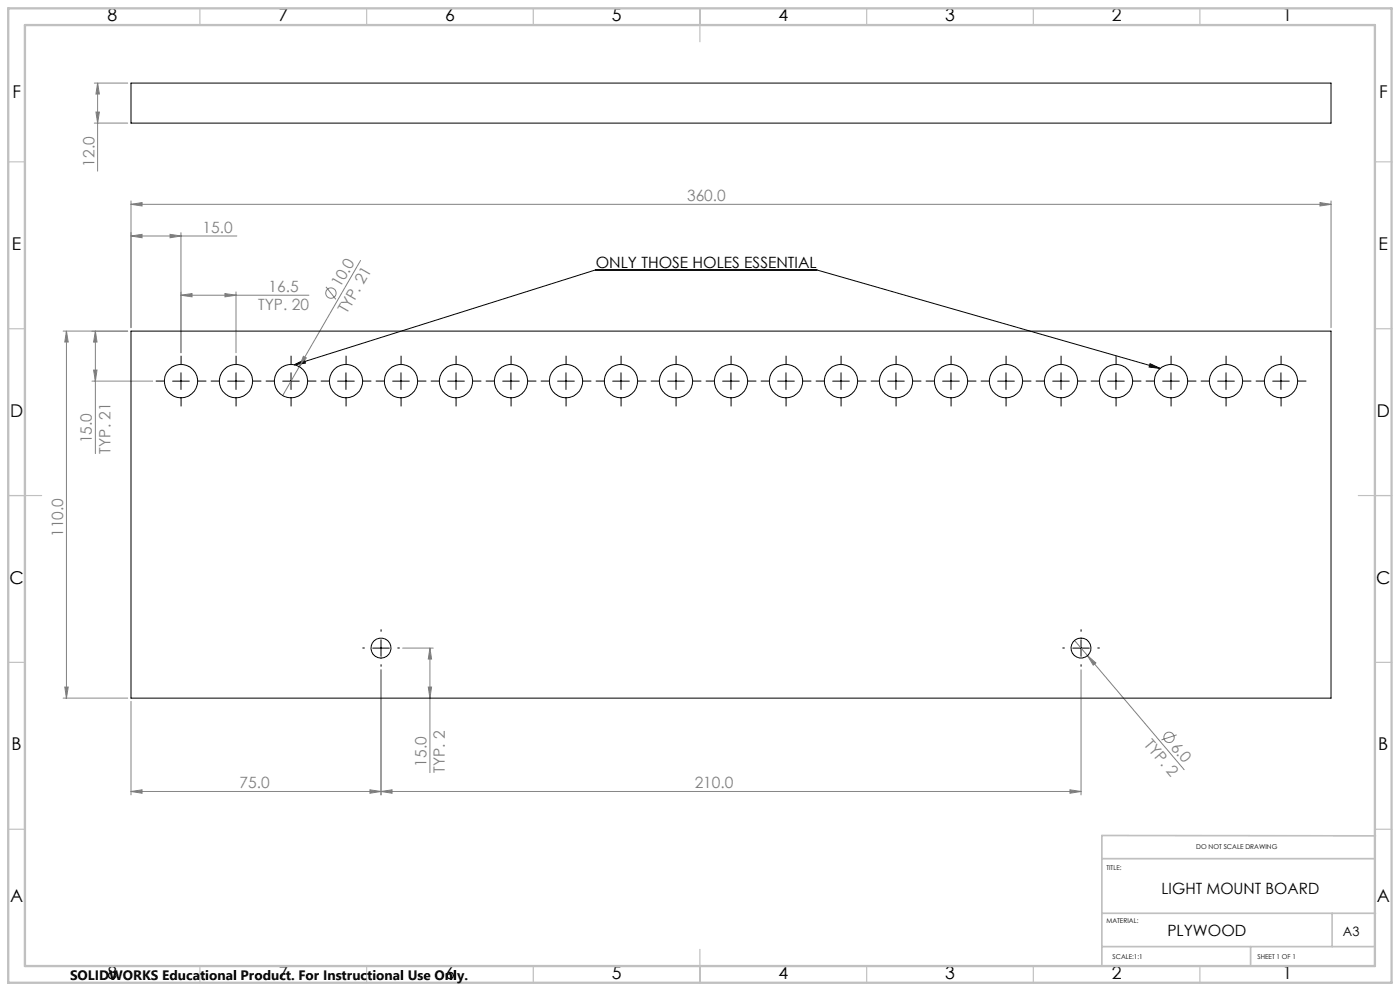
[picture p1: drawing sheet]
<svg xmlns="http://www.w3.org/2000/svg" width="420mm" height="297mm" viewBox="0 0 420 297" stroke-linecap="round" stroke-linejoin="round" font-family="sans-serif">
<g fill="none" stroke="#808080" stroke-width=".3">
<path d="M28.3 24.9h10M28.3 36.9h10M28.8 33.6h1l-.5 3.3zM29.3 24.9v26.4M29.3 24.9l.5 3.3h-1zM39.3 61.2l3.3-.5v1zM39.3 70.7l3.3-.5v1.1zM39.3 60.2v38M39.3 61.2h360M39.3 70.7h31.7M51 70.2l3.3 .5-3.3 .6zM54.3 69.7v36"/>
<path d="M108.2 78.1l-18.4 31.8M396 60.7l3.3 .5-3.3 .5zM399.3 60.2v38M19.9 99.2v110M19.9 99.2l.6 3.3h-1.1zM28.6 99.2l.5 3.3h-1zM28.6 99.2v36.8M38.3 99.2h-19.4M54.3 88.5l3.3-.5v1zM54.3 88.5h38.4M67.5 88l3.3 .5-3.3 .5zM70.8 87.5v18.2"/>
<path d="M97.8 86l3 3.7M27.6 114.2h18.2M28.1 110.9h1l-.5 3.3zM89.8 109.9l-5 8.7M91 106.8l.9 .5-2.1 2.6zM120.8 194.2h9.2M129 194.2v37.4M129 194.2l.5 3.3h-1zM322.4 191.9l3.8 4.6M326.2 196.5l2.6 2.2-.8 .7zM326.2 196.5l29 34.2M18.9 209.2h19.4"/>
<path d="M19.4 205.9h1.1l-.6 3.3zM39.3 210.2v28M114.3 200.7v37.5M128.5 205.9h1l-.5 3.3zM324.3 200.7v37.5M39.3 237.2l3.3-.5v1zM111 236.7l3.3 .5-3.3 .5zM114.3 237.2l3.3-.5v1zM321 236.7l3.3 .5-3.3 .5zM324.3 237.2h-285M353 220.2l-4.6 1.6"/>
<circle cx="99.3" cy="87.8" r="1.56"/>
<circle cx="350.7" cy="221" r="1.56"/>
</g>
<g fill="none" stroke="#000" stroke-width=".3">
<path d="M51.8 114.2h5M54.3 111.7v5M68.3 114.2h5M70.8 111.7v5M84.8 114.2h5M87.3 111.7v5M88.3 109.3l90.4-28.4h66.3l103.1 29.5M88.3 109.3l3-1.5 .3 1zM101.3 114.2h5M103.8 111.7v5M117.8 114.2h5M120.3 111.7v5"/>
<path d="M134.3 114.2h5M136.8 111.7v5M150.8 114.2h5M153.3 111.7v5M167.3 114.2h5M169.8 111.7v5M183.8 114.2h5M186.3 111.7v5M200.3 114.2h5M202.8 111.7v5M216.8 114.2h5M219.3 111.7v5"/>
<path d="M233.3 114.2h5M235.8 111.7v5M249.8 114.2h5M252.3 111.7v5M266.3 114.2h5M268.8 111.7v5M282.8 114.2h5M285.3 111.7v5M299.3 114.2h5M301.8 111.7v5M315.8 114.2h5M318.3 111.7v5"/>
<path d="M332.3 114.2h5M334.8 111.7v5M345 109l3.1 1.4-3.4-.4zM348.8 114.2h5M351.3 111.7v5M365.3 114.2h5M367.8 111.7v5M381.8 114.2h5M384.3 111.7v5M111.8 194.2h5M114.3 191.7v5M321.8 194.2h5"/>
<path d="M324.3 191.7v5"/>
</g>
<g fill="none" stroke="#000" stroke-width=".3" stroke-dasharray="15.2 1.3 1.3 1.3">
<path d="M49.3 114.2h-2.5M54.3 109.2v-2.5M54.3 119.2v2.5M59.3 114.2h2.5M65.8 114.2h-2.5M70.8 109.2v-2.5M70.8 119.2v2.5M75.8 114.2h2.5M82.3 114.2h-2.5M87.3 109.2v-2.5M87.3 119.2v2.5M92.3 114.2h2.5"/>
<path d="M98.8 114.2h-2.5M103.8 109.2v-2.5M103.8 119.2v2.5M108.8 114.2h2.5M115.3 114.2h-2.5M120.3 109.2v-2.5M120.3 119.2v2.5M125.3 114.2h2.5M131.8 114.2h-2.5M136.8 109.2v-2.5M136.8 119.2v2.5M141.8 114.2h2.5"/>
<path d="M148.3 114.2h-2.5M153.3 109.2v-2.5M153.3 119.2v2.5M158.3 114.2h2.5M164.8 114.2h-2.5M169.8 109.2v-2.5M169.8 119.2v2.5M174.8 114.2h2.5M181.3 114.2h-2.5M186.3 109.2v-2.5M186.3 119.2v2.5M191.3 114.2h2.5"/>
<path d="M197.8 114.2h-2.5M202.8 109.2v-2.5M202.8 119.2v2.5M207.8 114.2h2.5M214.3 114.2h-2.5M219.3 109.2v-2.5M219.3 119.2v2.5M224.3 114.2h2.5M230.8 114.2h-2.5M235.8 109.2v-2.5M235.8 119.2v2.5M240.8 114.2h2.5"/>
<path d="M247.3 114.2h-2.5M252.3 109.2v-2.5M252.3 119.2v2.5M257.3 114.2h2.5M263.8 114.2h-2.5M268.8 109.2v-2.5M268.8 119.2v2.5M273.8 114.2h2.5M280.3 114.2h-2.5M285.3 109.2v-2.5M285.3 119.2v2.5M290.3 114.2h2.5"/>
<path d="M296.8 114.2h-2.5M301.8 109.2v-2.5M301.8 119.2v2.5M306.8 114.2h2.5M313.3 114.2h-2.5M318.3 109.2v-2.5M318.3 119.2v2.5M323.3 114.2h2.5M329.8 114.2h-2.5M334.8 109.2v-2.5M334.8 119.2v2.5M339.8 114.2h2.5"/>
<path d="M346.3 114.2h-2.5M351.3 109.2v-2.5M351.3 119.2v2.5M356.3 114.2h2.5M362.8 114.2h-2.5M367.8 109.2v-2.5M367.8 119.2v2.5M372.8 114.2h2.5M379.3 114.2h-2.5M384.3 109.2v-2.5M384.3 119.2v2.5M389.3 114.2h2.5"/>
<path d="M109.3 194.2h-.5M114.3 189.2v-.5M114.3 199.2v.5M119.3 194.2h.5M319.3 194.2h-.5M324.3 189.2v-.5M324.3 199.2v.5M329.3 194.2h.5"/>
</g>
<g fill="none" stroke="#c0c0c0" stroke-width=".35">
<path d="M60 2.5v5M110 2.5v5M160 2.5v5M210 2.5v10M260 2.5v5M310 2.5v5M360 2.5v5M2.5 48.5h5M412.5 48.5h5M2.5 98.5h5M412.5 98.5h5M2.5 148.5h10"/>
<path d="M407.5 148.5h10M2.5 198.5h5M412.5 198.5h5M2.5 248.5h5M412.5 248.5h5M60 289.5v5M110 289.5v5M160 289.5v5M210 284.5v10M260 289.5v5M310 289.5v5M360 289.5v5"/>
</g>
<path d="M330.6 257.3h81.8M412.6 250.5l-82-.1v39.2M330.6 273.7h82M399.6 273.7v10M330.6 283.7h81.8M375.2 283.7v5.8" fill="none" stroke="#c0c0c0" stroke-width=".5"/>
<path d="M2.5 2.5h415v292h-415zM7.5 7.5h405v282h-405z" fill="none" stroke="#c0c0c0" stroke-width=".7"/>
<path d="M88.3 109.3l3-1.5 .3 1zM345 109l3.1 1.4-3.4-.4z" fill="#000"/>
<g fill="#808080">
<path d="M91 106.8l.9 .5-2.1 2.6z"/>
<path d="M326.2 196.5l2.6 2.2-.8 .7z"/>
<path d="M39.3 61.2l3.3-.5v1zM396 60.7l3.3 .5-3.3 .5zM114.3 237.2l3.3-.5v1zM321 236.7l3.3 .5-3.3 .5zM54.3 88.5l3.3-.5v1zM67.5 88l3.3 .5-3.3 .5z"/>
<path d="M39.3 70.7l3.3-.5v1.1zM51 70.2l3.3 .5-3.3 .6z"/>
<path d="M111 236.7l3.3 .5-3.3 .5zM39.3 237.2l3.3-.5v1z"/>
<path d="M28.1 110.9h1l-.5 3.3zM28.6 99.2l.5 3.3h-1z"/>
<path d="M19.9 99.2l.6 3.3h-1.1zM19.4 205.9h1.1l-.6 3.3zM129 194.2l.5 3.3h-1zM128.5 205.9h1l-.5 3.3zM29.3 24.9l.5 3.3h-1zM28.8 33.6h1l-.5 3.3z"/>
</g>
<g fill="none" stroke="#000" stroke-width=".3">
<path d="M39.3 24.9h360v12h-360zM39.3 99.2h360v110h-360z"/>
<circle cx="54.3" cy="114.2" r="5"/>
<circle cx="70.8" cy="114.2" r="5"/>
<circle cx="87.3" cy="114.2" r="5"/>
<circle cx="103.8" cy="114.2" r="5"/>
<circle cx="120.3" cy="114.2" r="5"/>
<circle cx="136.8" cy="114.2" r="5"/>
<circle cx="153.3" cy="114.2" r="5"/>
<circle cx="169.8" cy="114.2" r="5"/>
<circle cx="186.3" cy="114.2" r="5"/>
<circle cx="202.8" cy="114.2" r="5"/>
<circle cx="219.3" cy="114.2" r="5"/>
<circle cx="235.8" cy="114.2" r="5"/>
<circle cx="252.3" cy="114.2" r="5"/>
<circle cx="268.8" cy="114.2" r="5"/>
<circle cx="285.3" cy="114.2" r="5"/>
<circle cx="301.8" cy="114.2" r="5"/>
<circle cx="318.3" cy="114.2" r="5"/>
<circle cx="334.8" cy="114.2" r="5"/>
<circle cx="351.3" cy="114.2" r="5"/>
<circle cx="367.8" cy="114.2" r="5"/>
<circle cx="384.3" cy="114.2" r="5"/>
<circle cx="114.3" cy="194.2" r="3"/>
<circle cx="324.3" cy="194.2" r="2.99"/>
</g>
<g font-size="5.3">
<text x="32.3" y="6.4">8</text>
<text x="83.5" y="6.4">7</text>
<text x="133.5" y="6.4">6</text>
<text x="183.5" y="6.4">5</text>
<text x="233.5" y="6.4">4</text>
<text x="283.5" y="6.4">3</text>
<text x="333.5" y="6.4">2</text>
<text x="384.8" y="6.4">1</text>
<text x="3.7" y="29.4">F</text>
<text x="413.7" y="29.4">F</text>
<text x="3.6" y="74.9">E</text>
<text x="413.6" y="74.9">E</text>
<text x="3" y="124.9">D</text>
<text x="413" y="124.9">D</text>
<text x="2.8" y="174.9">C</text>
<text x="412.8" y="174.9">C</text>
<text x="3.5" y="224.9">B</text>
<text x="413.5" y="224.9">B</text>
<text x="3" y="270.4">A</text>
<text x="413" y="270.4">A</text>
<text x="32.3" y="293.4">8</text>
<text x="83.5" y="293.4">7</text>
<text x="133.5" y="293.4">6</text>
<text x="183.5" y="293.4">5</text>
<text x="233.5" y="293.4">4</text>
<text x="283.5" y="293.4">3</text>
<text x="333.5" y="293.4">2</text>
<text x="384.8" y="293.4">1</text>
</g>
<g font-size="4.7" fill="#808080">
<text x="28.3" y="50" transform="rotate(-90 28.3 50)">12.0</text>
<text x="206.1" y="60.2">360.0</text>
<text x="60.7" y="69.7">15.0</text>
<text x="80.5" y="87.4">16.5</text>
<text x="102.1" y="86.5" transform="rotate(-60 102.1 86.5)">10.0</text>
<text x="77.4" y="93">TYP. 20</text>
<text x="104" y="94.2" transform="rotate(-60 104 94.2)">TYP. 21</text>
<text x="27.6" y="132.8" transform="rotate(-90 27.6 132.8)">15.0</text>
<text x="33.1" y="135.9" transform="rotate(-90 33.1 135.9)">TYP. 21</text>
<text x="18.9" y="160.9" transform="rotate(-90 18.9 160.9)">110.0</text>
<text x="343.1" y="223.3" transform="rotate(50 343.1 223.3)">TYP. 2</text>
<text x="351.1" y="224" transform="rotate(50 351.1 224)">6.0</text>
<text x="127.9" y="229.7" transform="rotate(-90 127.9 229.7)">15.0</text>
<text x="133.5" y="231.5" transform="rotate(-90 133.5 231.5)">TYP. 2</text>
<text x="71.9" y="236.2">75.0</text>
<text x="208.4" y="236.2">210.0</text>
</g>
<g font-size="4.7">
<text x="178.7" y="80.2">ONLY THOSE HOLES ESSENTIAL</text>
<text x="348.5" y="268.1">LIGHT MOUNT BOARD</text>
<text x="350.2" y="280.6">PLYWOOD</text>
</g>
<text font-size="4.1" x="21" y="293.7">SOLIDWORKS Educational Product. For Instructional Use Only.</text>
<text font-size="3.9" x="402.9" y="280.6">A3</text>
<g font-size="2">
<text x="358.9" y="254.4">DO NOT SCALE DRAWING</text>
<text x="331.9" y="260.9">TITLE:</text>
<text x="331.9" y="276.7">MATERIAL:</text>
<text x="333.8" y="287.4">SCALE:1:1</text>
<text x="377.2" y="287.4">SHEET 1 OF 1</text>
</g>
</svg>
